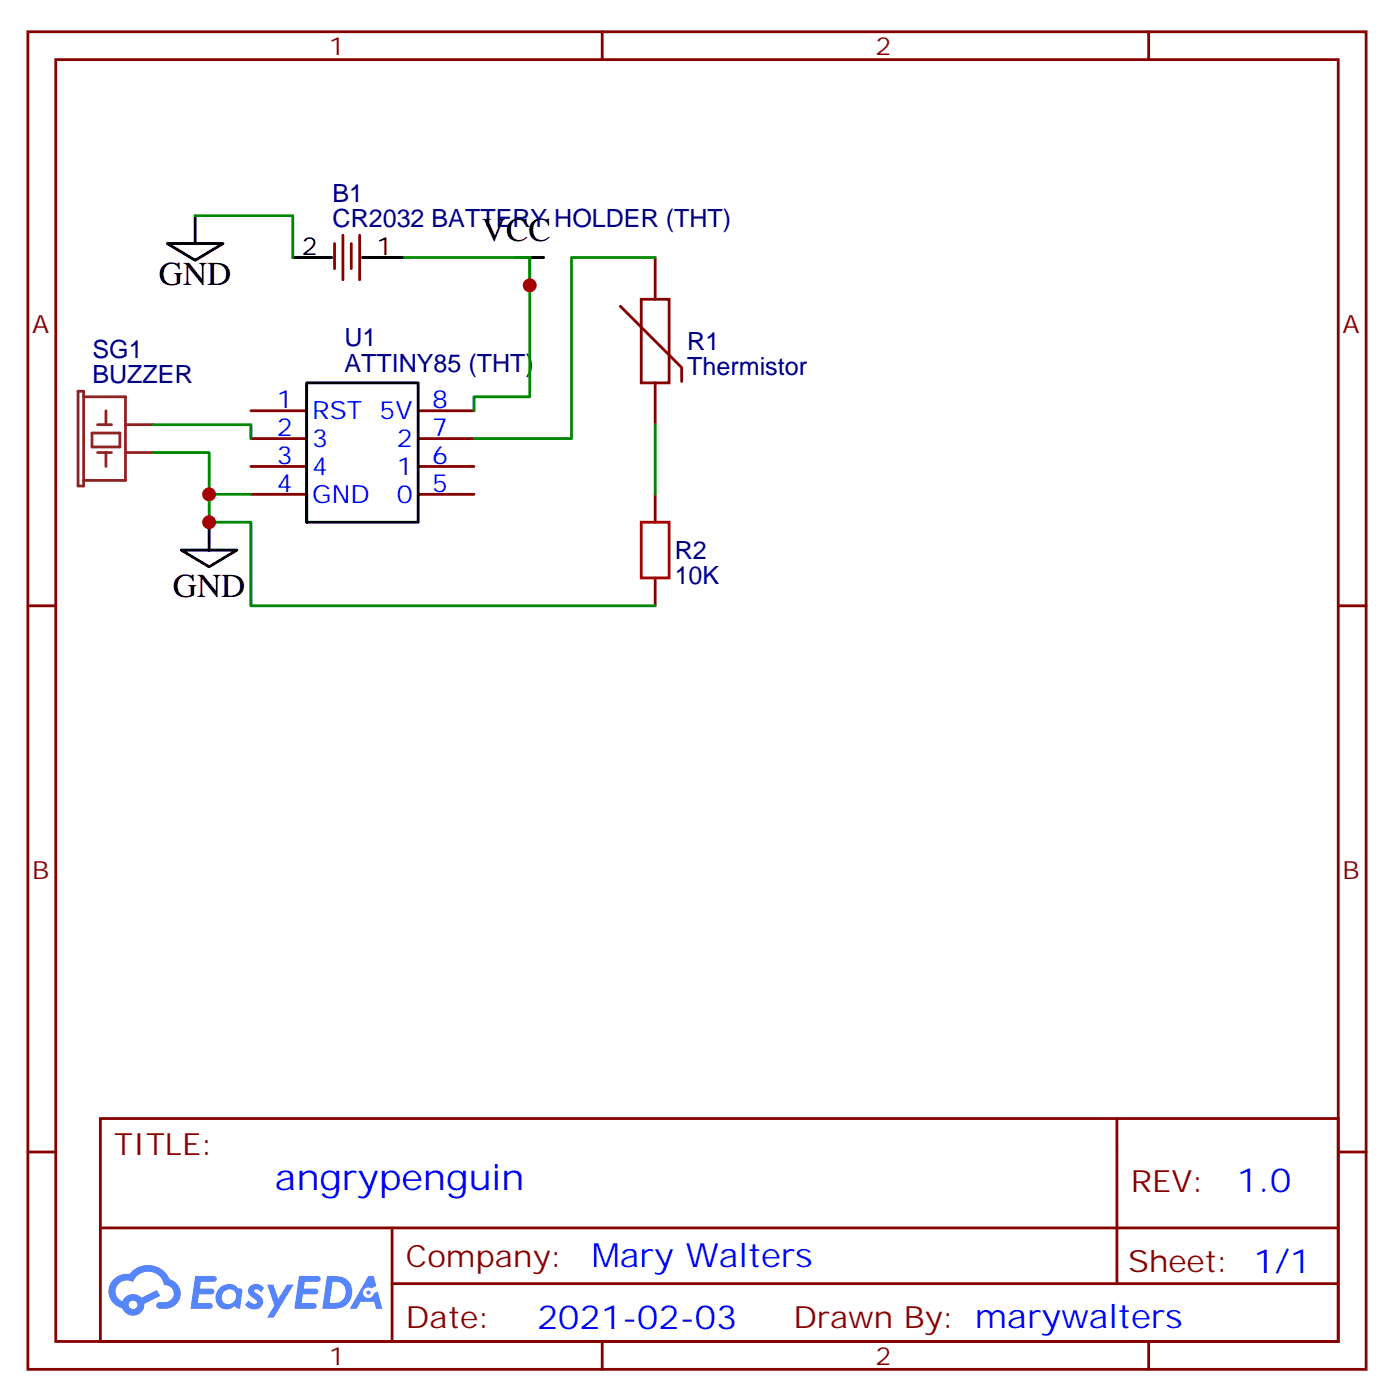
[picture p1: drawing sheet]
<svg xmlns="http://www.w3.org/2000/svg" width="176mm" height="177mm" viewBox="0 0 176 177" stroke-linecap="round" stroke-linejoin="round" font-family="sans-serif">
<g fill="none" stroke="#870000" stroke-width=".35">
<path d="M3.5 4h169.4v169.4h-169.4zM7.1 7.5h162.2v162.3h-162.2zM76.2 4v3.5M145.3 4v3.5M3.5 76.7h3.6M169.3 76.7h3.6M3.5 145.8h3.6M12.7 141.6h156.6v28.2h-156.6zM12.7 155.5h156.5M49.6 155.5v14.1M141.3 141.6v20.9M169.3 145.8h3.6"/>
<path d="M49.6 162.5h119.6M76.2 169.8v3.6M145.3 169.8v3.6"/>
</g>
<g fill="#5487ff">
<path d="M31.7 162.8a1.22 1.22 0 0 1 1.7 .2l-.4 .6-.4-.4-.4 .1v.2a2.96 2.96 0 0 1 1.1 1.1 1.19 1.19 0 0 1-.8 1.1 1.19 1.19 0 0 1-1.3-.3l-.2-.2 .5-.6a.66 .66 0 0 0 1 .3v-.2a2.71 2.71 0 0 1-1.1-1.1 .78 .78 0 0 1 .3-.8z"/>
<path d="M24.7 161.5h1.5a1.22 1.22 0 0 1 1.2 .2 .37 .37 0 0 1-.4 .6h-1.6l-.1 .8h1.5a.37 .37 0 0 1 .3 .4 .37 .37 0 0 1-.3 .4h-1.6l-.2 1.1h.8a1.15 1.15 0 0 1 1.1 .1 .36 .36 0 0 1-.3 .6h-2.5z"/>
<path d="M37.8 161.5h1.6a1.23 1.23 0 0 1 1.1 .2 .37 .37 0 0 1-.3 .6h-1.6l-.2 .8h1.6a.37 .37 0 0 1 .3 .4 .37 .37 0 0 1-.4 .4h-1.6l-.1 1.1h.7a1.15 1.15 0 0 1 1.1 .1 .36 .36 0 0 1-.3 .6h-2.5z"/>
<path d="M46.6 161.5h.7l.3 1.3-.6 .3a.69 .69 0 0 0-1 .3 .69 .69 0 0 0 .4 .9 .69 .69 0 0 0 .9-.6l.5-.2 .6 2.2h-.8l-.3-.9h-1.7l-.5 .9h-.8z"/>
<path d="M33.8 162.6h.8l.6 1.8 1.1-1.8h.9l-2.6 4.2h-.8l.9-1.5z"/>
<path d="M41.4 161.5l-.6 4.2a5.9 5.9 0 0 0 2.7-.3 2.09 2.09 0 0 0 1-2.5 2.09 2.09 0 0 0-2.4-1.4zM42.1 162.3a1.36 1.36 0 0 1 1.7 1.2 1.36 1.36 0 0 1-1.4 1.5h-.7z"/>
<path d="M27.7 163.2a1.5 1.5 0 0 0-.3 1.8 1.5 1.5 0 0 0 1.8 .7l.4-.3 .4 .2 .4 .1 .3-2.3-.2-.3h-.1a.53 .53 0 0 1-.6-.3 1.63 1.63 0 0 0-2.1 .4zM28.3 163.5a.89 .89 0 0 1 1.4 0 .89 .89 0 0 1-.2 1.4 .89 .89 0 0 1-1.3-.1 .89 .89 0 0 1 .1-1.3z"/>
<path d="M14.4 161.9a2.18 2.18 0 0 0 1.1 3.7 1.44 1.44 0 0 0 1.6 .9 1.44 1.44 0 0 0 1.2-1.4l2-1-.5-.8-1.9 1a1.47 1.47 0 0 0-2.4 .4 1.39 1.39 0 0 1-.7-1.9 1.39 1.39 0 0 1 2-.5 2.08 2.08 0 0 1 2.2-1.3 2.08 2.08 0 0 1 1.8 1.7 1.07 1.07 0 0 1 1.2 1 1.07 1.07 0 0 1-1 1.1h-.7a.43 .43 0 0 0-.5 .4 .43 .43 0 0 0 .4 .5 2.17 2.17 0 0 0 2.7-1.9 1.93 1.93 0 0 0-1.4-1.9 2.98 2.98 0 0 0-5.1-.6h-.3a2.38 2.38 0 0 0-1.7 .6zM16.3 165.2a.55 .55 0 0 1 1.1 0 .55 .55 0 0 1-1.1 0z"/>
<circle cx="46.6" cy="163.6" r=".26"/>
</g>
<g fill="none" stroke="#870000" stroke-width=".35">
<path d="M42.3 30.8v3.2M43.4 29.8v5.6M44.4 30.8v3.2M45.5 29.8v5.6M78.5 38.8l7.8 7.7v1.8M81.1 37.9h3.6v10.6h-3.6zM82.9 32.6v5.3M31.7 52h7.1M31.7 55.5h7.1M31.7 59.1h7.1M52.9 52h7.1M52.9 55.5h7.1"/>
<path d="M52.9 59.1h7.1M82.9 48.5v5.3M31.7 62.6h7.1M52.9 62.6h7.1M82.9 62.6v3.5M82.9 73.2v3.5"/>
</g>
<path d="M21.2 30.8h7l-3.5 2.1zM24.7 27.3v3.5M37 32.6h5M45.9 32.6h5.3M65.3 32.6h3.5M67 32.6v3.5M22.9 69.6h7.1l-3.5 2.2zM26.5 66.1v3.5M38.8 62.6v3.5h14.1v-17.6h-14.1v17.6" fill="none" stroke="#000" stroke-width=".35"/>
<path d="M9.9 49.5h.7v12h-.7zM10.6 50.2h5.3v10.6h-5.3M11.6 54.8h3.6v1.8h-3.6zM12.3 57.3h1.8M12.3 53.8h1.8M13.4 52v1.8M13.4 57.3v1.8M15.9 57.3h3.5M15.9 53.8h3.5" fill="none" stroke="#8c2424" stroke-width=".35"/>
<path d="M81.1 66.1h3.6v7.1h-3.6z" fill="none" stroke="#a10000" stroke-width=".35"/>
<path d="M24.7 27.3h12.3v5.3M51.2 32.6h15.8v17.6h-7v1.8M82.9 32.6h-10.6v22.9h-12.3M19.4 57.3h7.1v8.8h5.2v10.6h51.2M19.4 53.8h12.3v1.7M82.9 53.8v8.8M26.5 62.6h5.2" fill="none" stroke="#008700" stroke-width=".35"/>
<g fill="#c00">
<circle cx="67" cy="36.1" r=".88"/>
<circle cx="26.5" cy="66.1" r=".88"/>
<circle cx="26.5" cy="62.6" r=".88"/>
</g>
<text font-size="4.6" fill="#00f" x="34.8" y="150.6">angrypenguin</text>
<g font-size="4.2">
<text x="61" y="30.5">VCC</text>
<text x="20.1" y="36.1">GND</text>
<text x="21.9" y="75.6">GND</text>
</g>
<g font-size="4.2" fill="#00f">
<text x="156.5" y="150.9">1.0</text>
<text x="74.9" y="160.4">Mary Walters</text>
<text x="68" y="168.2">2021-02-03</text>
</g>
<g font-size="3.9" fill="#800">
<text x="14.5" y="146.2">TITLE:</text>
<text x="143.1" y="150.9">REV:</text>
<text x="51.4" y="160.4">Company:</text>
<text x="142.7" y="161">Sheet: 1/1</text>
<text x="51.4" y="168.1">Date:</text>
<text x="100.4" y="168.2">Drawn By: marywalters</text>
</g>
<g font-size="3.2" fill="#800">
<text x="41.6" y="7">1</text>
<text x="110.8" y="7">2</text>
<text x="4.1" y="42.1">A</text>
<text x="169.9" y="42.1">A</text>
<text x="4.1" y="111.3">B</text>
<text x="169.9" y="111.3">B</text>
<text x="41.6" y="172.8">1</text>
<text x="110.8" y="172.8">2</text>
</g>
<g font-size="3.2" fill="#000080">
<text x="42.1" y="28.7">CR2032 BATTERY HOLDER (THT)</text>
<text x="42.1" y="25.6">B1</text>
<text x="11.7" y="45.3">SG1</text>
<text x="43.6" y="47.1">ATTINY85 (THT)</text>
<text x="43.6" y="43.8">U1</text>
<text x="87" y="47.5">Thermistor</text>
<text x="87" y="44.4">R1</text>
<text x="11.7" y="48.5">BUZZER</text>
<text x="85.4" y="70.8">R2</text>
<text x="85.4" y="74">10K</text>
</g>
<g font-size="3.2">
<text x="38.2" y="32.2">2</text>
<text x="47.6" y="32.2">1</text>
</g>
<g font-size="3.2" fill="#00f">
<text x="35" y="51.6">1</text>
<text x="39.5" y="53.1">RST 5V</text>
<text x="54.7" y="51.6">8</text>
<text x="35" y="55.2">2</text>
<text x="35" y="58.7">3</text>
<text x="39.5" y="56.6">3</text>
<text x="50.2" y="56.6">2</text>
<text x="54.7" y="55.2">7</text>
<text x="54.7" y="58.7">6</text>
<text x="35" y="62.2">4</text>
<text x="39.5" y="60.1">4</text>
<text x="39.5" y="63.6">GND</text>
<text x="50.2" y="60.1">1</text>
<text x="50.2" y="63.6">0</text>
<text x="54.7" y="62.2">5</text>
</g>
</svg>
